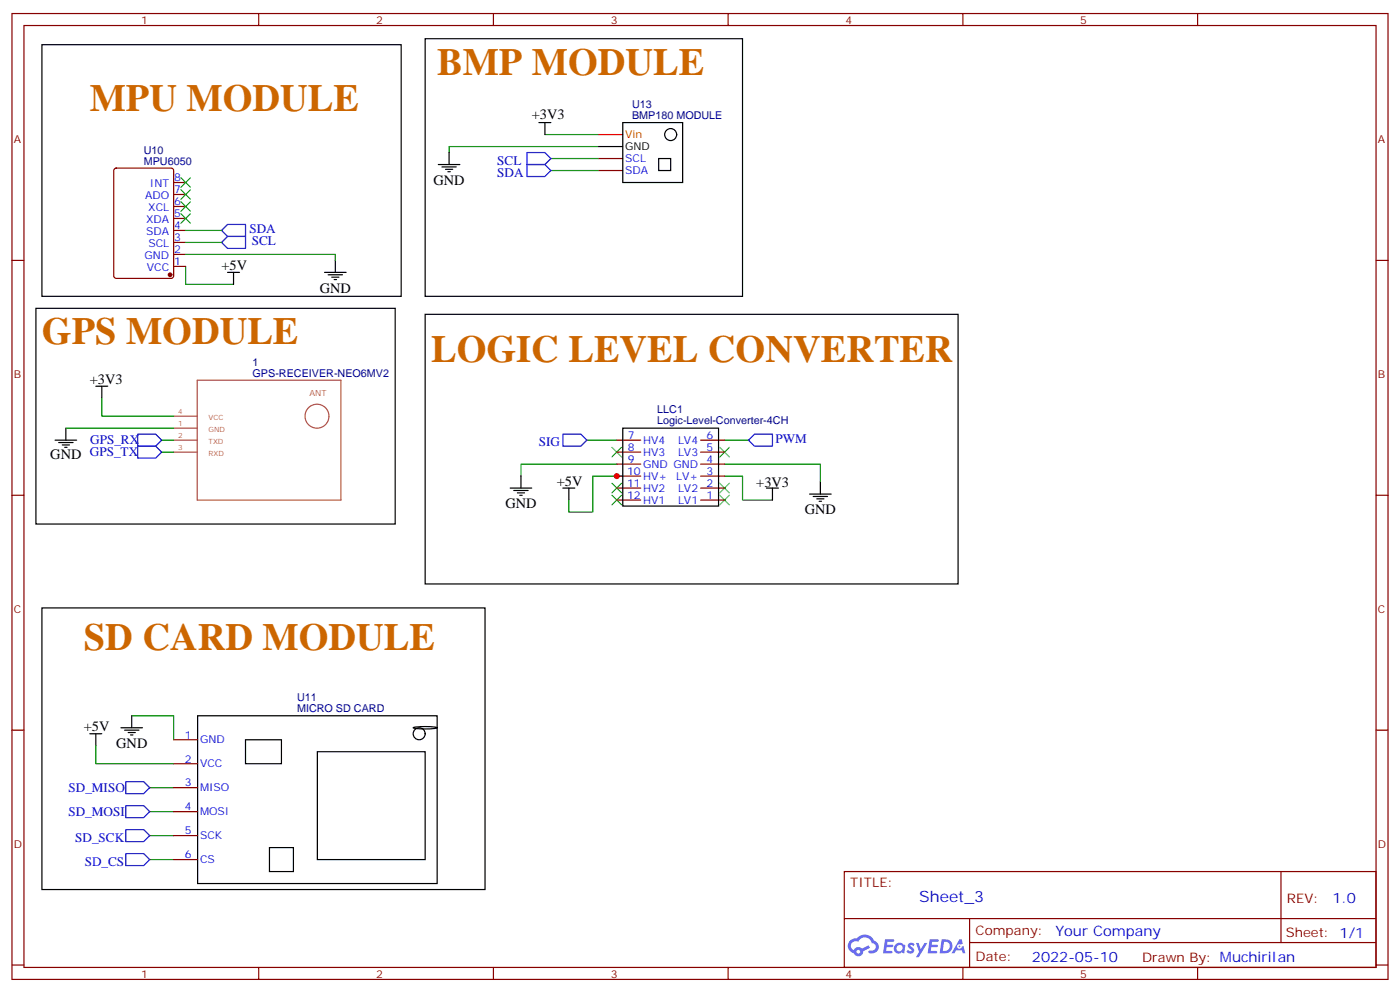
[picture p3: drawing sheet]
<svg xmlns="http://www.w3.org/2000/svg" width="412mm" height="292mm" viewBox="0 0 412 292" stroke-linecap="round" stroke-linejoin="round" font-family="sans-serif">
<g fill="none" stroke="#870000" stroke-width=".35">
<path d="M3.5 4h405.4v284.3h-405.4zM7.1 7.5h398.2v277.3h-398.2zM76.2 4v3.5M145.3 4v3.5M214.5 4v3.5M283.6 4v3.5M352.8 4v3.5M3.5 76.7h3.6M405.3 76.7h3.6M3.5 145.8h3.6M405.3 145.8h3.6M3.5 214.9h3.6"/>
<path d="M405.3 214.9h3.6M248.7 256.6h156.6v28.2h-156.6zM377.3 256.6v20.9M248.7 270.4h156.5M285.6 277.5h119.6M285.6 270.4v14.1M3.5 284.1h3.6M76.2 284.8v3.5M145.3 284.8v3.5M214.5 284.8v3.5M283.6 284.8v3.5M352.8 284.8v3.5"/>
<path d="M405.3 284.1h3.6"/>
</g>
<g fill="#5487ff">
<path d="M267.7 277.8a1.22 1.22 0 0 1 1.7 .2l-.4 .6a.47 .47 0 0 0-.3-.4 .47 .47 0 0 0-.5 .2l.1 .2a1.14 1.14 0 0 1 .8 1.8 1.14 1.14 0 0 1-1.9 0l-.2-.2 .5-.6 .7 .4a.29 .29 0 0 0 .3-.2 .29 .29 0 0 0-.2-.3 1.04 1.04 0 0 1-.6-1.7z"/>
<path d="M260.7 276.5h2.4l.3 .2-.2 .5h-1.8l-.1 .9h1.5l.3 .4-.3 .3h-1.6l-.2 1.1 1.7 .1 .2 .3-.2 .3-2.6 .1z"/>
<path d="M273.8 276.5h2.4l.3 .2-.1 .5h-1.8l-.2 .9h1.6l.3 .4-.4 .3h-1.6l-.1 1.1 1.7 .1 .2 .3-.2 .3-2.6 .1z"/>
<path d="M282.6 276.5h.7l.3 1.3-.6 .3a.69 .69 0 0 0-1 .3 .69 .69 0 0 0 .4 .9 .69 .69 0 0 0 .9-.6l.5-.3 .6 2.2h-.8l-.2-.8h-1.8l-.5 .8h-.8z"/>
<path d="M269.8 277.6h.8l.6 1.8 1.1-1.8h.9l-2.6 4.2h-.8l.9-1.6z"/>
<path d="M277.4 276.5l-.6 4.2h1.3a2.11 2.11 0 0 0 2.5-2.2 2.11 2.11 0 0 0-2.5-2zM278.1 277.2a1.39 1.39 0 0 1 1.7 1.5 1.39 1.39 0 0 1-1.8 1.2h-.3z"/>
<path d="M263.7 278.1a1.54 1.54 0 0 0-.1 2.2 1.54 1.54 0 0 0 2.2 .1l.6 .3 .3-2.3-.2-.3h-.4a1.49 1.49 0 0 0-2.4 0zM264 279.1a.94 .94 0 0 1 1.8 0 .94 .94 0 0 1-1.8 0z"/>
<path d="M250.4 276.9a2.18 2.18 0 0 0 1.1 3.7 1.44 1.44 0 0 0 1.6 .9 1.44 1.44 0 0 0 1.2-1.5l2-1-.5-.7-1.9 1a1.47 1.47 0 0 0-2.4 .4 1.39 1.39 0 0 1-.7-1.9 1.39 1.39 0 0 1 2-.5 2.12 2.12 0 0 1 2.2-1.3 2.12 2.12 0 0 1 1.9 1.7 1.14 1.14 0 0 1 1.1 1.4 1.14 1.14 0 0 1-1.7 .7 .43 .43 0 0 0-.5 .4 .43 .43 0 0 0 .4 .5 1.98 1.98 0 0 0 2.5-1.3 1.98 1.98 0 0 0-1.2-2.5 3.1 3.1 0 0 0-5.3-.7l-.9 .1zM252.3 280.2a.55 .55 0 0 1 1.1 0 .55 .55 0 0 1-1.1 0z"/>
<circle cx="282.6" cy="278.6" r=".26"/>
</g>
<g fill="none" stroke="#000" stroke-width=".35">
<path d="M12.3 13.2h105.9v74h-105.9zM125.2 11.4h93.5v75.8h-93.5zM158.7 36.1h3.6M160.5 36.1v3.5M183.4 36.1h17.7v17.6h-17.7zM129.1 48.4h6.4M130.2 49.1h4.2M131.2 49.8h2.1M131.9 50.6h.7M132.3 44.9v3.5M176.4 43.1h7M194 46.7h3.6v3.5h-3.6z"/>
<path d="M98.8 76.7v3.5M10.6 90.8h105.8v63.5h-105.8zM67 80.2h3.6M68.8 80.2v3.5M95.6 80.2h6.4M96.7 80.9h4.2M97.7 81.6h2.1M98.4 82.3h.7M125.2 92.5h157v79.4h-157zM28.2 113.7h3.5M30 113.7v3.5M16.2 129.6h6.4"/>
<path d="M17.3 130.3h4.2M18.3 131h2.2M19 131.7h.8M19.4 126v3.6M183.4 126h28.3v23h-28.3zM150.3 143.7h6.3M151.3 144.4h4.3M152.4 145.1h2.1M153.1 145.8h.7M153.5 140.2v3.5M165.8 143.7h3.5M167.6 143.7v3.5"/>
<path d="M225.8 143.7h3.5M227.5 143.7v3.5M238.5 145.5h6.3M239.5 146.2h4.3M240.6 146.9h2.1M241.3 147.6h.7M241.7 141.9v3.6M12.3 179h130.6v82.9h-130.6zM26.5 216h3.5M28.2 216v3.5M35.6 214.2h6.4M36.7 214.9h4.2"/>
<path d="M37.7 215.7h2.2M38.5 216.4h.7M38.8 210.7v3.5M58.2 210.7h70.6v49.4h-70.6zM72.3 217.8h10.6v7h-10.6zM121.7 214.2a17.8 17.8 0 0 1 7.1 0 17.8 17.8 0 0 1-7.1 0zM93.5 221.3h31.7v31.7h-31.7zM79.4 249.5h7v7.1h-7z"/>
<circle cx="197.6" cy="39.6" r="1.76"/>
<circle cx="123.5" cy="216" r="1.76"/>
</g>
<g fill="none" stroke="#008700" stroke-width=".35">
<path d="M160.5 39.6h15.9M162.3 46.7h14.1M162.3 50.2h14.1M176.4 43.1h-44.1v1.8M54.7 78.4v5.3h14.1M54.7 74.9h44.1v1.8M54.7 71.4h10.6M54.7 67.8h10.6M30 117.2v5.3h21.2M19.4 126h31.8M47.6 129.6h3.6M47.6 133.1h3.6"/>
<path d="M172.9 129.6h8.8M181.7 136.6h-28.2v3.6M213.4 136.6h28.3v5.3M213.4 129.6h7.1M183.4 140.2h-8.8v10.5h-7v-3.5M213.4 140.2h5.3v7h8.8M28.2 219.5v5.3h23M38.8 210.7h12.4v7.1M44.1 231.9h7.1M44.1 238.9h7.1M44.1 253h7.1M44.1 246h7.1"/>
</g>
<g fill="none" stroke="#3c3" stroke-width=".35">
<path d="M53.3 59.4l2.8 2.8M53.3 55.8l2.8 2.9M53.3 52.3l2.8 2.8M56.1 59.4l-2.8 2.8M56.1 55.8l-2.8 2.9M56.1 52.3l-2.8 2.8M53.3 62.9l2.8 2.8M56.1 62.9l-2.8 2.8M180.3 131.7l2.8 2.8M183.1 131.7l-2.8 2.8M212 131.7l2.8 2.8M214.8 131.7l-2.8 2.8"/>
<path d="M180.3 142.3l2.8 2.8M180.3 145.8l2.8 2.8M183.1 142.3l-2.8 2.8M183.1 145.8l-2.8 2.8M212 145.8l2.8 2.8M212 142.3l2.8 2.8M214.8 145.8l-2.8 2.8M214.8 142.3l-2.8 2.8"/>
</g>
<path d="M155.2 48.4h5.3l1.8 1.8-1.8 1.8h-5.3zM155.2 44.9h5.3l1.8 1.8-1.8 1.7h-5.3zM65.3 67.8l1.7-1.7h5.3v3.5h-5.3zM67 69.6h5.3v3.5h-5.3l-1.7-1.7zM40.6 127.8h5.3l1.7 1.8-1.7 1.7h-5.3zM40.6 131.3h5.3l1.7 1.8-1.7 1.8h-5.3zM165.8 127.8h5.3l1.8 1.8-1.8 1.7h-5.3zM220.5 129.6l1.7-1.8h5.3v3.5h-5.3zM37 237.2h5.3l1.8 1.7-1.8 1.8h-5.3zM37 230.1h5.3l1.8 1.8-1.8 1.7h-5.3zM37 251.3h5.3l1.8 1.7-1.8 1.8h-5.3zM37 244.2h5.3l1.8 1.8-1.8 1.8h-5.3z" fill="none" stroke="#00f" stroke-width=".35"/>
<g fill="none" stroke="#870000" stroke-width=".35">
<path d="M33.7 49.7l.5-.2h16.2l.7 .4 .1 31.3-.5 .7-16.5 .1-.6-.5-.1-31.3zM51.2 53.7h3.5M51.2 57.3h3.5M176.4 46.7h7M176.4 50.2h7M51.2 60.8h3.5M51.2 64.3h3.5M51.2 67.8h3.5M51.2 71.4h3.5M51.2 74.9h3.5M51.2 78.4h3.5M181.7 136.6h7"/>
<path d="M181.7 133.1h7M181.7 129.6h7M206.4 136.6h7M206.4 133.1h7M206.4 129.6h7M181.7 147.2h7M181.7 143.7h7M181.7 140.2h7M206.4 147.2h7M206.4 143.7h7M206.4 140.2h7M51.2 217.8h7"/>
<path d="M51.2 224.8h7M51.2 231.9h7M51.2 238.9h7M51.2 246h7M51.2 253h7"/>
</g>
<circle cx="50.1" cy="80.9" r=".53" fill="#870000" stroke="#870000" stroke-width=".35"/>
<path d="M176.4 39.6h7" fill="none" stroke="#f00" stroke-width=".35"/>
<path d="M58.1 111.9h42.3v35.3h-42.3zM51.2 133.1h6.9M51.2 129.6h6.9M51.2 126h6.9M51.2 122.5h6.9M96.9 122.5a3.5 3.5 0 0 0-5-3.2 3.5 3.5 0 0 0-.8 6 3.5 3.5 0 0 0 5.7-1.9l.1-.7" fill="none" stroke="#a64a4a" stroke-width=".35"/>
<circle cx="181.7" cy="140.2" r=".88" fill="#c00"/>
<g font-size="11.3" fill="#c60">
<text x="128.8" y="22">BMP MODULE</text>
<text x="26.5" y="32.6">MPU MODULE</text>
<text x="12.3" y="101.4">GPS MODULE</text>
<text x="127" y="106.6">LOGIC LEVEL CONVERTER</text>
<text x="24.7" y="191.3">SD CARD MODULE</text>
</g>
<text font-size="4.6" fill="#00f" x="270.8" y="265.6">Sheet_3</text>
<g font-size="4.2">
<text x="156.6" y="34.9">+3V3</text>
<text x="127.7" y="54.4">GND</text>
<text x="65.3" y="79.5">+5V</text>
<text x="94.2" y="86.2">GND</text>
<text x="26.5" y="113">+3V3</text>
<text x="14.8" y="135.2">GND GPS_TX</text>
<text x="164" y="143">+5V</text>
<text x="222.8" y="143.4">+3V3</text>
<text x="148.9" y="149.7">GND</text>
<text x="237.1" y="151.4">GND</text>
<text x="24.7" y="215.3">+5V</text>
<text x="34.3" y="220.2">GND</text>
</g>
<g font-size="4.2" fill="#00f">
<text x="392.5" y="265.8">1.0</text>
<text x="310.9" y="275.4">Your Company</text>
<text x="304" y="283.2">2022-05-10</text>
</g>
<g font-size="3.9" fill="#00f">
<text x="146.5" y="52.1">SDA</text>
<text x="146.5" y="48.6">SCL</text>
<text x="73.5" y="68.5">SDA</text>
<text x="74.2" y="72">SCL</text>
<text x="26.6" y="130.8">GPS_RX</text>
<text x="158.7" y="131.3">SIG</text>
<text x="228.5" y="130.4">PWM</text>
<text x="20.2" y="233.1">SD_MISO</text>
<text x="20.2" y="240.2">SD_MOSI</text>
<text x="22.2" y="247.8">SD_SCK</text>
<text x="24.9" y="254.8">SD_CS</text>
</g>
<g font-size="3.9" fill="#800">
<text x="250.5" y="261.2">TITLE:</text>
<text x="379.1" y="265.8">REV:</text>
<text x="287.4" y="275.4">Company:</text>
<text x="378.7" y="276">Sheet: 1/1</text>
<text x="287.4" y="283">Date:</text>
<text x="336.4" y="283.1">Drawn By: MuchiriIan</text>
</g>
<g font-size="3.2" fill="#800">
<text x="41.6" y="7">1</text>
<text x="110.8" y="7">2</text>
<text x="179.9" y="7">3</text>
<text x="249.1" y="7">4</text>
<text x="318.2" y="7">5</text>
<text x="4.1" y="42.1">A</text>
<text x="405.9" y="42.1">A</text>
<text x="4.1" y="111.2">B</text>
<text x="405.9" y="111.2">B</text>
<text x="4.1" y="180.4">C</text>
<text x="405.9" y="180.4">C</text>
<text x="4.1" y="249.5">D</text>
<text x="405.9" y="249.5">D</text>
<text x="41.6" y="287.8">1</text>
<text x="110.8" y="287.8">2</text>
<text x="179.9" y="287.8">3</text>
<text x="249.1" y="287.8">4</text>
<text x="318.2" y="287.8">5</text>
</g>
<g font-size="3.2" fill="#000080">
<text x="186.2" y="35">BMP180 MODULE</text>
<text x="186.2" y="31.8">U13</text>
<text x="42.3" y="45.2">U10</text>
<text x="42.3" y="48.4">MPU6050</text>
<text x="74.4" y="107.7">1</text>
<text x="74.4" y="110.9">GPS-RECEIVER-NEO6MV2</text>
<text x="193.6" y="124.8">Logic-Level-Converter-4CH</text>
<text x="193.6" y="121.6">LLC1</text>
<text x="87.5" y="209.7">MICRO SD CARD</text>
<text x="87.5" y="206.5">U11</text>
</g>
<text font-size="3.2" fill="#f00" x="184.1" y="40.7">Vin</text>
<text font-size="3.2" x="184.1" y="44.2">GND</text>
<g font-size="3.2" fill="#00f">
<text x="184.1" y="47.7">SCL</text>
<text x="51.3" y="53.4">8</text>
<text x="184.1" y="51.3">SDA</text>
<text x="42.7" y="58.7">ADO</text>
<text x="44.2" y="55.1">INT</text>
<text x="51.3" y="56.9">7</text>
<text x="43.1" y="65.7">XDA</text>
<text x="43.7" y="62.2">XCL</text>
<text x="51.3" y="60.4">6</text>
<text x="51.3" y="64">5</text>
<text x="43.1" y="69.3">SDA</text>
<text x="51.3" y="67.5">4</text>
<text x="51.3" y="71">3</text>
<text x="42.6" y="76.3">GND</text>
<text x="43.7" y="72.8">SCL</text>
<text x="51.3" y="74.5">2</text>
<text x="43.2" y="79.8">VCC</text>
<text x="51.3" y="78.1">1</text>
<text x="185" y="129.2">7</text>
<text x="189.4" y="130.6">HV4</text>
<text x="199.7" y="130.6">LV4</text>
<text x="208.1" y="129.2">6</text>
<text x="185" y="132.8">8</text>
<text x="185" y="136.3">9</text>
<text x="189.4" y="134.2">HV3</text>
<text x="189.4" y="137.7">GND GND</text>
<text x="199.7" y="134.2">LV3</text>
<text x="208.1" y="136.3">4</text>
<text x="208.1" y="132.8">5</text>
<text x="184.7" y="139.8">10</text>
<text x="184.7" y="143.3">11</text>
<text x="189.4" y="141.2">HV+</text>
<text x="199.1" y="141.2">LV+</text>
<text x="208.1" y="143.3">2</text>
<text x="208.1" y="139.8">3</text>
<text x="184.7" y="146.9">12</text>
<text x="189.4" y="144.7">HV2</text>
<text x="189.4" y="148.3">HV1</text>
<text x="199.7" y="148.3">LV1</text>
<text x="199.7" y="144.7">LV2</text>
<text x="208.1" y="146.9">1</text>
<text x="54.4" y="217.4">1</text>
<text x="58.9" y="218.8">GND</text>
<text x="54.4" y="224.5">2</text>
<text x="58.9" y="225.9">VCC</text>
<text x="54.4" y="231.5">3</text>
<text x="58.9" y="232.9">MISO</text>
<text x="54.4" y="238.6">4</text>
<text x="58.9" y="240">MOSI</text>
<text x="54.4" y="245.6">5</text>
<text x="58.9" y="247.1">SCK</text>
<text x="54.4" y="252.7">6</text>
<text x="58.9" y="254.1">CS</text>
</g>
<text font-size="2.5" fill="#a54b4b" x="91.2" y="116.7">ANT</text>
<g font-size="2.1" fill="#a54b4b">
<text x="52.5" y="125.4">1</text>
<text x="52.5" y="121.8">4</text>
<text x="61.5" y="123.6">VCC</text>
<text x="52.5" y="128.9">2</text>
<text x="61.5" y="130.6">TXD</text>
<text x="61.5" y="127.1">GND</text>
<text x="52.5" y="132.4">3</text>
<text x="61.5" y="134.1">RXD</text>
</g>
</svg>
